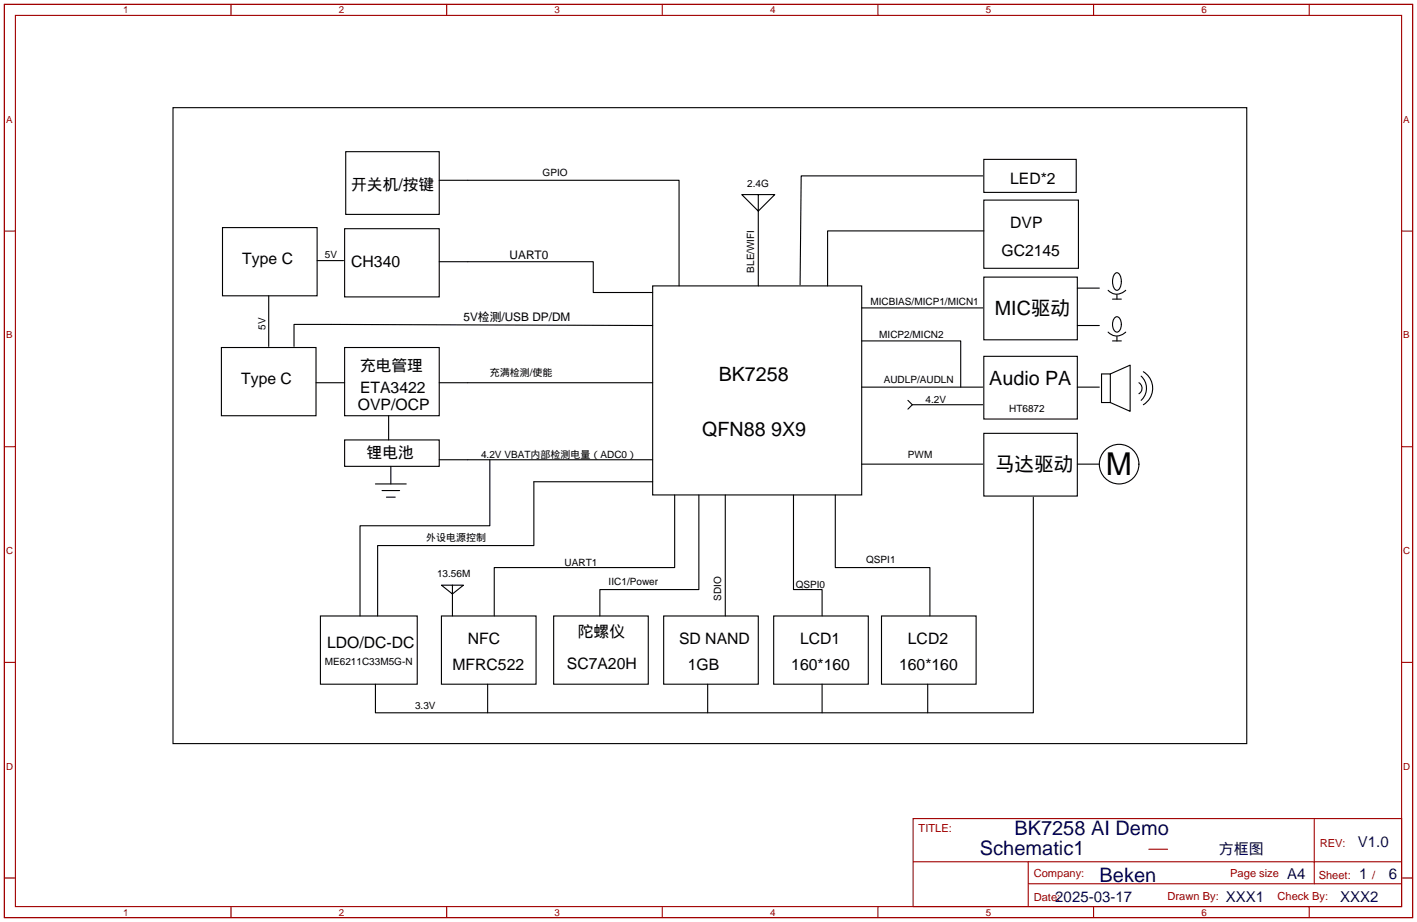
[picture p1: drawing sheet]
<svg xmlns="http://www.w3.org/2000/svg" width="327mm" height="213mm" viewBox="0 0 327 213" stroke-linecap="round" stroke-linejoin="round" font-family="sans-serif">
<g fill="none" stroke="#a10000" stroke-width=".25">
<path d="M1 1h325.1v210.8h-325.1zM3.6 3.6h320v205.7h-320zM53.3 1v2.6M103.1 1v2.6M152.9 1v2.6M202.7 1v2.6M252.5 1v2.6M302.3 1v2.6M1 53.3h2.6M323.6 53.3h2.5M1 103.1h2.6M323.6 103.1h2.5"/>
<path d="M1 152.9h2.6M323.6 152.9h2.5M210.8 189h112.8v20.3h-112.8zM210.8 198.9h112.7M237.4 198.9v10.2M265.2 196.1h4.4M303.4 189v15M1 202.7h2.6M53.3 209.3v2.5M103.1 209.3v2.5M152.9 209.3v2.5M202.7 209.3v2.5"/>
<path d="M237.4 204h86.1M252.5 209.3v2.5M302.3 209.3v2.5M323.6 202.7h2.5"/>
</g>
<g fill="none" stroke="#000" stroke-width=".25">
<path d="M39.9 24.9h247.9v146.8h-247.9zM79.8 35h21.6v14.5h-21.6zM227.1 36.8h21.4v7.6h-21.4zM51.4 52.5h21.8v15.8h-21.8zM79.6 52.8h21.8v15.7h-21.8zM101.4 41.6h55.4v24.4M175.1 44.9h3.8l-3.8 3.8-3.8-3.8h3.8v21.1M226.9 40.6h-41.9l-.3 25.2M227.1 46.2h21.9v15.7h-21.9zM227.1 53.3h-36v12.7M62 68.3v11.7M73.2 60.2h6.1"/>
<path d="M101.4 60.4h35.6v7.1h13.7M150.7 66h48.2v48.3h-48.2zM150.7 75.1l-82.8-.2v5.1M198.9 78.7h22.9v10.7M198.9 71.1h28M227.1 64h21.6v14.5h-21.6zM248.7 75.1h5.1M248.7 66.5h5.1M255.8 76.7a2.81 2.81 0 0 0 4.1 0M255.8 67a2.81 2.81 0 0 0 4.1 0M256.9 78.7h2M256.9 69.1h2"/>
<path d="M257.3 73.5a.7 .7 0 0 1 1.2 0 2.51 2.51 0 0 1-.3 3.1 .98 .98 0 0 1-1.3-1.1 2.64 2.64 0 0 1 .4-2zM257.6 63.1l.3-.1a2.21 2.21 0 0 1 .9 2.6 1.15 1.15 0 0 1-1.2 1.3 3 3 0 0 1 0-3.8zM257.9 68v1.1M257.9 77.7v1M51.1 80.2h21.9v15.8h-21.9zM73 88.4h6.6M79.6 80.2h21.8v15.8h-21.8zM89.7 96v5.6M101.4 88.4h49.3M198.9 89.4h28M209.6 92.4l1 1M210.6 93.4h16.3"/>
<path d="M210.6 93.4l-1 1.1M227.1 82.3h21.6v14.4h-21.6zM248.7 89.4h5.1M254.3 86.3h2v6.6h-2zM256.3 86.3l4.6-2v10.7l-4.6-2.1M263 88.4a1.48 1.48 0 0 1 0 2.5M263.5 86.8a3.8 3.8 0 0 1 0 5.6M264 85.8a4.4 4.4 0 0 1 0 7.6M79.6 101.6h21.8v6.1h-21.8zM86.7 111.7h7.1M88.2 113.2h4.1M89.2 114.8h2"/>
<path d="M90.2 107.7v4M101.4 106.1h49.3M113.1 106.1v15.3h-30v20.8M150.7 111.2h-27.4v14.7h-36.1v16.3M155.8 114.3v16.7h-41.7v11.2M161.4 114.3v21.8h-22.9v6.1M167.4 114.3v27.9M183.2 114.3v21.8h6.6v6.1M192.8 114.3v16.7h21.9v11.2M198.9 107.2h28M227.1 100h21.6v14.5h-21.6zM238.6 114.8v49.8h-151.9v-6.6"/>
<path d="M248.7 107.2h5.1M104.5 135.1h2.5l-2.5 2-2.6-2h2.6v7.1M74 142.2h22.3v15.8h-22.3zM101.9 142.2h21.9v15.8h-21.9zM112.6 158v6.6M127.8 142.2h21.9v15.8h-21.9zM153.2 142.2h21.9v15.8h-21.9zM163.4 158v6.6M178.6 142.2h21.9v15.8h-21.9zM189.8 158v6.6M203.5 142.2h21.9v15.8h-21.9zM214.2 158v6.6"/>
<circle cx="258.4" cy="107.2" r="4.6"/>
</g>
<text font-size="7.3" x="255.3" y="109.8">M</text>
<g font-size="4.6" fill="#000080">
<text x="226.3" y="197.4">Schematic1</text>
<text x="234.2" y="192.8">BK7258 AI Demo</text>
<text x="253.9" y="203.5">Beken</text>
</g>
<g font-size="4.5">
<text x="229.7" y="72.7">MIC驱动</text>
<text x="165.9" y="88">BK7258</text>
<text x="228.4" y="89">Audio PA</text>
<text x="162.1" y="100.7">QFN88 9X9</text>
<text x="229.7" y="108.8">马达驱动</text>
</g>
<g font-size="3.6">
<text x="81.1" y="43.9">开关机/按键</text>
<text x="233.2" y="42.4">LED*2</text>
<text x="233.2" y="52.6">DVP</text>
<text x="231.2" y="59.2">GC2145</text>
<text x="55.9" y="61">Type C</text>
<text x="81.1" y="61.7">CH340</text>
<text x="55.7" y="88.6">Type C</text>
<text x="83.1" y="85.6">充电管理</text>
<text x="82.6" y="94.7">OVP/OCP</text>
<text x="83.1" y="90.7">ETA3422</text>
<text x="84.6" y="105.7">锂电池</text>
<text x="75.5" y="149.6">LDO/DC-DC</text>
<text x="108" y="148.6">NFC</text>
<text x="133.4" y="147.1">陀螺仪</text>
<text x="156.8" y="148.6">SD NAND</text>
<text x="184.7" y="148.6">LCD1</text>
<text x="209.6" y="148.6">LCD2</text>
<text x="104.5" y="154.7">MFRC522</text>
<text x="130.9" y="154.4">SC7A20H</text>
<text x="158.8" y="154.7">1GB</text>
<text x="182.7" y="154.7">160*160</text>
<text x="207.6" y="154.7">160*160</text>
</g>
<g font-size="3.5" fill="#000080">
<text x="281.4" y="197.3">方框图</text>
<text x="313.5" y="195.5">V1.0</text>
<text x="297.2" y="202.9">A4</text>
<text x="313.8" y="202.9">1</text>
<text x="320.7" y="202.9">6</text>
<text x="243.6" y="208.2">2025-03-17</text>
<text x="283" y="208.2">XXX1</text>
<text x="309.4" y="208.2">XXX2</text>
</g>
<g font-size="2.7">
<text x="117.7" y="59.9">UART0</text>
<text x="107" y="74.1">5V检测/USB DP/DM</text>
</g>
<g font-size="2.6" fill="#a00000">
<text x="212.1" y="192.2">TITLE:</text>
<text x="304.7" y="195.5">REV:</text>
<text x="238.7" y="202.4">Company:</text>
<text x="284" y="202.4">Page size</text>
<text x="304.5" y="202.8">Sheet:</text>
<text x="316.8" y="202.9">/</text>
<text x="238.7" y="207.9">Date:</text>
<text x="269.6" y="207.7">Drawn By:</text>
<text x="295" y="207.7">Check By:</text>
</g>
<g font-size="2.3">
<text x="125.3" y="40.7">GPIO</text>
<text x="172.5" y="43.2">2.4G</text>
<text x="75" y="59.4">5V</text>
<text x="174.1" y="63" transform="rotate(-90 174.1 63)">BLE/WIFI</text>
<text x="201" y="70.4">MICBIAS/MICP1/MICN1</text>
<text x="61.3" y="76.2" transform="rotate(-90 61.3 76.2)">5V</text>
<text x="203" y="78">MICP2/MICN2</text>
<text x="113.1" y="86.9">充满检测/使能</text>
<text x="204" y="88.4">AUDLP/AUDLN</text>
<text x="213.7" y="93">4.2V</text>
<text x="233" y="95">HT6872</text>
<text x="111.1" y="105.7">4.2V VBAT内部检测电量（ADC0）</text>
<text x="209.6" y="105.7">PWM</text>
<text x="98.4" y="125">外设电源控制</text>
<text x="130.4" y="130.6">UART1</text>
<text x="200" y="130.1">QSPI1</text>
<text x="100.9" y="133.1">13.56M</text>
<text x="140.5" y="135.1">IIC1/Power</text>
<text x="183.7" y="135.6">QSPI0</text>
<text x="166.5" y="138.6" transform="rotate(-90 166.5 138.6)">SDIO</text>
<text x="75" y="153.4">ME6211C33M5G-N</text>
<text x="95.8" y="163.6">3.3V</text>
</g>
<g font-size="2.2" fill="#a00000">
<text x="28.4" y="3.1">1</text>
<text x="78.2" y="3.1">2</text>
<text x="128" y="3.1">3</text>
<text x="177.8" y="3.1">4</text>
<text x="227.6" y="3.1">5</text>
<text x="277.4" y="3.1">6</text>
<text x="1.4" y="28.3">A</text>
<text x="324" y="28.3">A</text>
<text x="1.4" y="78.1">B</text>
<text x="324" y="78.1">B</text>
<text x="1.4" y="127.9">C</text>
<text x="324" y="127.9">C</text>
<text x="1.4" y="177.7">D</text>
<text x="324" y="177.7">D</text>
<text x="28.4" y="211.4">1</text>
<text x="78.2" y="211.4">2</text>
<text x="128" y="211.4">3</text>
<text x="177.8" y="211.4">4</text>
<text x="227.6" y="211.4">5</text>
<text x="277.4" y="211.4">6</text>
</g>
</svg>
